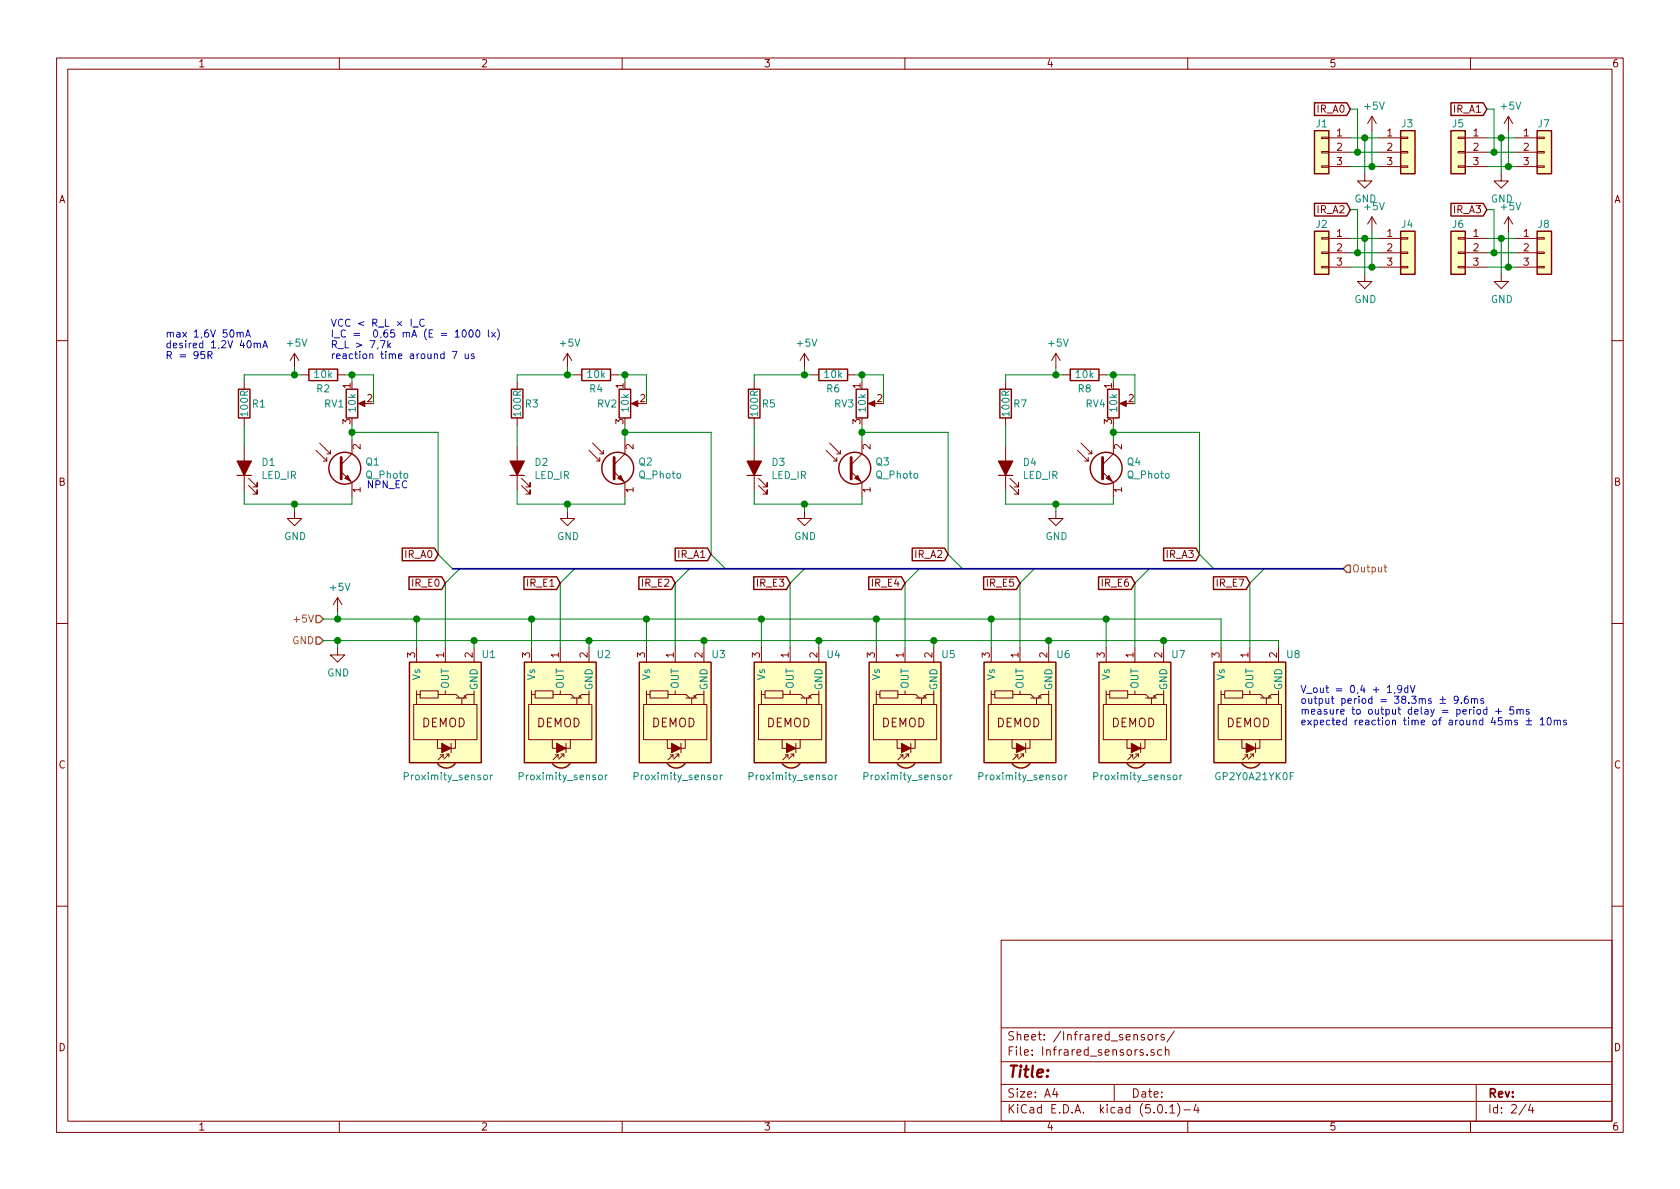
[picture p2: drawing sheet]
EESchema Schematic File Version 4
LIBS:Jekabs_Ilja_Sumo_Test-cache
EELAYER 26 0
EELAYER END
$Descr A4 11693 8268
encoding utf-8
Sheet 2 4
Title ""
Date ""
Rev ""
Comp ""
Comment1 ""
Comment2 ""
Comment3 ""
Comment4 ""
$EndDescr
Text HLabel 9350 3950 2    50   Input ~ 0
Output
$Comp
L Device:LED_ALT D1
U 1 1
P 1700 3250
F 0 "D1" V 1738 3133 50  0000 R CNN
F 1 "LED_IR" V 1647 3133 50  0000 R CNN
F 2 "LEDs:LED_1206_HandSoldering" H 1700 3250 50  0001 C CNN
F 3 "~" H 1700 3250 50  0001 C CNN
	1    1700 3250
	0    -1   -1   0   
$EndComp
$Comp
L Device:R R1
U 1 1
P 1700 2800
F 0 "R1" H 1750 2800 50  0000 L CNN
F 1 "100R" V 1700 2700 50  0000 L CNN
F 2 "Resistors_SMD:R_0805_HandSoldering" V 1630 2800 50  0001 C CNN
F 3 "~" H 1700 2800 50  0001 C CNN
	1    1700 2800
	1    0    0    -1  
$EndComp
$Comp
L Device:Q_Photo_NPN_EC Q1
U 1 1
P 2350 3250
F 0 "Q1" H 2541 3296 50  0000 L CNN
F 1 "Q_Photo" H 2541 3205 50  0000 L CNN
F 2 "LEDs:LED_PLCC-2" H 2550 3350 50  0001 C CNN
F 3 "~" H 2350 3250 50  0001 C CNN
	1    2350 3250
	1    0    0    -1  
$EndComp
$Comp
L Device:R_POT RV1
U 1 1
P 2450 2800
F 0 "RV1" H 2400 2800 50  0000 R CNN
F 1 "10k" V 2450 2875 50  0000 R CNN
F 2 "Potentiometers:Potentiometer_Trimmer_Vishay_TS53YL" H 2450 2800 50  0001 C CNN
F 3 "~" H 2450 2800 50  0001 C CNN
	1    2450 2800
	1    0    0    -1  
$EndComp
Wire Wire Line
	1700 2650 1700 2600
Wire Wire Line
	1700 2600 2050 2600
$Comp
L power:+5V #PWR07
U 1 1
P 2050 2550
F 0 "#PWR07" H 2050 2400 50  0001 C CNN
F 1 "+5V" H 2065 2723 50  0000 C CNN
F 2 "" H 2050 2550 50  0001 C CNN
F 3 "" H 2050 2550 50  0001 C CNN
	1    2050 2550
	1    0    0    -1  
$EndComp
Wire Wire Line
	2050 2550 2050 2600
$Comp
L power:GND #PWR08
U 1 1
P 2050 3550
F 0 "#PWR08" H 2050 3300 50  0001 C CNN
F 1 "GND" H 2055 3377 50  0000 C CNN
F 2 "" H 2050 3550 50  0001 C CNN
F 3 "" H 2050 3550 50  0001 C CNN
	1    2050 3550
	1    0    0    -1  
$EndComp
Wire Wire Line
	1700 3400 1700 3500
Wire Wire Line
	1700 3500 2050 3500
Wire Wire Line
	2050 3550 2050 3500
Wire Wire Line
	1700 3100 1700 2950
$Comp
L Device:R R2
U 1 1
P 2250 2600
F 0 "R2" V 2150 2600 50  0000 C CNN
F 1 "10k" V 2250 2600 50  0000 C CNN
F 2 "Resistors_SMD:R_0805_HandSoldering" V 2180 2600 50  0001 C CNN
F 3 "~" H 2250 2600 50  0001 C CNN
	1    2250 2600
	0    -1   -1   0   
$EndComp
Connection ~ 2050 2600
Text Notes 1150 2500 0    50   ~ 0
max 1,6V 50mA\ndesired 1,2V 40mA\nR = 95R
Text Notes 2300 2500 0    50   ~ 0
VCC < R_L × I_C\nI_C =  0,65 mA (E = 1000 lx)\nR_L > 7,7k\nreaction time around 7 us
Wire Wire Line
	2050 2600 2100 2600
$Comp
L Device:LED_ALT D2
U 1 1
P 3600 3250
F 0 "D2" V 3638 3133 50  0000 R CNN
F 1 "LED_IR" V 3547 3133 50  0000 R CNN
F 2 "LEDs:LED_1206_HandSoldering" H 3600 3250 50  0001 C CNN
F 3 "~" H 3600 3250 50  0001 C CNN
	1    3600 3250
	0    -1   -1   0   
$EndComp
$Comp
L Device:R R3
U 1 1
P 3600 2800
F 0 "R3" H 3650 2800 50  0000 L CNN
F 1 "100R" V 3600 2700 50  0000 L CNN
F 2 "Resistors_SMD:R_0805_HandSoldering" V 3530 2800 50  0001 C CNN
F 3 "~" H 3600 2800 50  0001 C CNN
	1    3600 2800
	1    0    0    -1  
$EndComp
Wire Wire Line
	3600 2650 3600 2600
Wire Wire Line
	3600 2600 3950 2600
$Comp
L power:+5V #PWR011
U 1 1
P 3950 2550
F 0 "#PWR011" H 3950 2400 50  0001 C CNN
F 1 "+5V" H 3965 2723 50  0000 C CNN
F 2 "" H 3950 2550 50  0001 C CNN
F 3 "" H 3950 2550 50  0001 C CNN
	1    3950 2550
	1    0    0    -1  
$EndComp
Wire Wire Line
	3950 2550 3950 2600
$Comp
L power:GND #PWR012
U 1 1
P 3950 3550
F 0 "#PWR012" H 3950 3300 50  0001 C CNN
F 1 "GND" H 3955 3377 50  0000 C CNN
F 2 "" H 3950 3550 50  0001 C CNN
F 3 "" H 3950 3550 50  0001 C CNN
	1    3950 3550
	1    0    0    -1  
$EndComp
Wire Wire Line
	3600 3400 3600 3500
Wire Wire Line
	3600 3500 3950 3500
Wire Wire Line
	3950 3550 3950 3500
Wire Wire Line
	3600 3100 3600 2950
Wire Wire Line
	3950 3500 4350 3500
Connection ~ 3950 3500
$Comp
L Device:LED_ALT D3
U 1 1
P 5250 3250
F 0 "D3" V 5288 3133 50  0000 R CNN
F 1 "LED_IR" V 5197 3133 50  0000 R CNN
F 2 "LEDs:LED_1206_HandSoldering" H 5250 3250 50  0001 C CNN
F 3 "~" H 5250 3250 50  0001 C CNN
	1    5250 3250
	0    -1   -1   0   
$EndComp
$Comp
L Device:R R5
U 1 1
P 5250 2800
F 0 "R5" H 5300 2800 50  0000 L CNN
F 1 "100R" V 5250 2700 50  0000 L CNN
F 2 "Resistors_SMD:R_0805_HandSoldering" V 5180 2800 50  0001 C CNN
F 3 "~" H 5250 2800 50  0001 C CNN
	1    5250 2800
	1    0    0    -1  
$EndComp
Wire Wire Line
	5250 2650 5250 2600
Wire Wire Line
	5250 2600 5600 2600
$Comp
L power:+5V #PWR013
U 1 1
P 5600 2550
F 0 "#PWR013" H 5600 2400 50  0001 C CNN
F 1 "+5V" H 5615 2723 50  0000 C CNN
F 2 "" H 5600 2550 50  0001 C CNN
F 3 "" H 5600 2550 50  0001 C CNN
	1    5600 2550
	1    0    0    -1  
$EndComp
Wire Wire Line
	5600 2550 5600 2600
$Comp
L power:GND #PWR014
U 1 1
P 5600 3550
F 0 "#PWR014" H 5600 3300 50  0001 C CNN
F 1 "GND" H 5605 3377 50  0000 C CNN
F 2 "" H 5600 3550 50  0001 C CNN
F 3 "" H 5600 3550 50  0001 C CNN
	1    5600 3550
	1    0    0    -1  
$EndComp
Wire Wire Line
	5250 3400 5250 3500
Wire Wire Line
	5250 3500 5600 3500
Wire Wire Line
	5250 3100 5250 2950
$Comp
L Device:LED_ALT D4
U 1 1
P 7000 3250
F 0 "D4" V 7038 3133 50  0000 R CNN
F 1 "LED_IR" V 6947 3133 50  0000 R CNN
F 2 "LEDs:LED_1206_HandSoldering" H 7000 3250 50  0001 C CNN
F 3 "~" H 7000 3250 50  0001 C CNN
	1    7000 3250
	0    -1   -1   0   
$EndComp
$Comp
L Device:R R7
U 1 1
P 7000 2800
F 0 "R7" H 7050 2800 50  0000 L CNN
F 1 "100R" V 7000 2700 50  0000 L CNN
F 2 "Resistors_SMD:R_0805_HandSoldering" V 6930 2800 50  0001 C CNN
F 3 "~" H 7000 2800 50  0001 C CNN
	1    7000 2800
	1    0    0    -1  
$EndComp
Wire Wire Line
	7000 2650 7000 2600
Wire Wire Line
	7000 2600 7350 2600
$Comp
L power:+5V #PWR015
U 1 1
P 7350 2550
F 0 "#PWR015" H 7350 2400 50  0001 C CNN
F 1 "+5V" H 7365 2723 50  0000 C CNN
F 2 "" H 7350 2550 50  0001 C CNN
F 3 "" H 7350 2550 50  0001 C CNN
	1    7350 2550
	1    0    0    -1  
$EndComp
Wire Wire Line
	7350 2550 7350 2600
$Comp
L power:GND #PWR016
U 1 1
P 7350 3550
F 0 "#PWR016" H 7350 3300 50  0001 C CNN
F 1 "GND" H 7355 3377 50  0000 C CNN
F 2 "" H 7350 3550 50  0001 C CNN
F 3 "" H 7350 3550 50  0001 C CNN
	1    7350 3550
	1    0    0    -1  
$EndComp
Wire Wire Line
	7000 3400 7000 3500
Wire Wire Line
	7000 3500 7350 3500
Wire Wire Line
	7350 3550 7350 3500
Wire Wire Line
	7000 3100 7000 2950
Connection ~ 7350 3500
Text HLabel 2250 4300 0    50   Input ~ 0
+5V
Text HLabel 2250 4450 0    50   Input ~ 0
GND
$Comp
L power:GND #PWR010
U 1 1
P 2350 4500
F 0 "#PWR010" H 2350 4250 50  0001 C CNN
F 1 "GND" H 2355 4327 50  0000 C CNN
F 2 "" H 2350 4500 50  0001 C CNN
F 3 "" H 2350 4500 50  0001 C CNN
	1    2350 4500
	1    0    0    -1  
$EndComp
$Comp
L power:+5V #PWR09
U 1 1
P 2350 4250
F 0 "#PWR09" H 2350 4100 50  0001 C CNN
F 1 "+5V" H 2365 4423 50  0000 C CNN
F 2 "" H 2350 4250 50  0001 C CNN
F 3 "" H 2350 4250 50  0001 C CNN
	1    2350 4250
	1    0    0    -1  
$EndComp
Wire Wire Line
	2250 4300 2350 4300
Wire Wire Line
	2350 4300 2350 4250
Wire Wire Line
	2250 4450 2350 4450
Wire Wire Line
	2350 4450 2350 4500
Entry Wire Line
	3050 3850 3150 3950
Wire Wire Line
	3050 3000 3050 3850
Entry Wire Line
	4950 3850 5050 3950
Entry Wire Line
	6600 3850 6700 3950
Entry Wire Line
	8350 3850 8450 3950
$Comp
L Sensor_Proximity:TSSP58038 U1
U 1 1
P 3100 4900
F 0 "U1" V 3450 4650 50  0000 R CNN
F 1 "Proximity_sensor" V 2600 5200 50  0000 R CNN
F 2 "Socket_Strips:Socket_Strip_Straight_1x03_Pitch2.54mm" H 3050 4525 50  0001 C CNN
F 3 "http://www.vishay.com/docs/82476/tssp58p38.pdf" H 3750 5200 50  0001 C CNN
	1    3100 4900
	0    -1   -1   0   
$EndComp
Entry Wire Line
	3100 4050 3200 3950
Wire Wire Line
	3100 4500 3100 4050
Wire Wire Line
	3300 4500 3300 4450
Wire Wire Line
	2900 4500 2900 4300
Connection ~ 3300 4450
Connection ~ 2900 4300
$Comp
L Sensor_Proximity:TSSP58038 U2
U 1 1
P 3900 4900
F 0 "U2" V 4250 4650 50  0000 R CNN
F 1 "Proximity_sensor" V 3400 5200 50  0000 R CNN
F 2 "Socket_Strips:Socket_Strip_Straight_1x03_Pitch2.54mm" H 3850 4525 50  0001 C CNN
F 3 "http://www.vishay.com/docs/82476/tssp58p38.pdf" H 4550 5200 50  0001 C CNN
	1    3900 4900
	0    -1   -1   0   
$EndComp
Entry Wire Line
	3900 4050 4000 3950
Wire Wire Line
	3900 4500 3900 4050
Wire Wire Line
	4100 4500 4100 4450
Wire Wire Line
	3700 4500 3700 4300
Connection ~ 4100 4450
Connection ~ 3700 4300
Wire Wire Line
	2900 4300 3700 4300
Wire Wire Line
	3300 4450 4100 4450
Entry Wire Line
	4700 4050 4800 3950
Wire Wire Line
	4700 4500 4700 4050
Wire Wire Line
	4900 4500 4900 4450
Wire Wire Line
	4500 4500 4500 4300
Connection ~ 4900 4450
Connection ~ 4500 4300
Wire Wire Line
	3700 4300 4500 4300
Wire Wire Line
	4100 4450 4900 4450
Entry Wire Line
	5500 4050 5600 3950
Wire Wire Line
	5500 4500 5500 4050
Wire Wire Line
	5700 4500 5700 4450
Wire Wire Line
	5300 4500 5300 4300
Connection ~ 5700 4450
Connection ~ 5300 4300
Wire Wire Line
	4500 4300 5300 4300
Wire Wire Line
	4900 4450 5700 4450
Entry Wire Line
	6300 4050 6400 3950
Wire Wire Line
	6300 4500 6300 4050
Wire Wire Line
	6500 4500 6500 4450
Wire Wire Line
	6100 4500 6100 4300
Connection ~ 6500 4450
Connection ~ 6100 4300
Wire Wire Line
	5300 4300 6100 4300
Wire Wire Line
	5700 4450 6500 4450
Entry Wire Line
	7100 4050 7200 3950
Wire Wire Line
	7100 4500 7100 4050
Wire Wire Line
	7300 4500 7300 4450
Wire Wire Line
	6900 4500 6900 4300
Connection ~ 7300 4450
Connection ~ 6900 4300
Wire Wire Line
	6100 4300 6900 4300
Wire Wire Line
	6500 4450 7300 4450
Entry Wire Line
	7900 4050 8000 3950
Wire Wire Line
	7900 4500 7900 4050
Wire Wire Line
	8100 4500 8100 4450
Wire Wire Line
	7700 4500 7700 4300
Connection ~ 8100 4450
Connection ~ 7700 4300
Wire Wire Line
	6900 4300 7700 4300
Wire Wire Line
	7300 4450 8100 4450
$Comp
L Sensor_Proximity:TSSP58038 U8
U 1 1
P 8700 4900
F 0 "U8" V 9050 4650 50  0000 R CNN
F 1 "GP2Y0A21YK0F" V 8200 5150 50  0000 R CNN
F 2 "Socket_Strips:Socket_Strip_Straight_1x03_Pitch2.54mm" H 8650 4525 50  0001 C CNN
F 3 "http://www.vishay.com/docs/82476/tssp58p38.pdf" H 9350 5200 50  0001 C CNN
	1    8700 4900
	0    -1   -1   0   
$EndComp
Entry Wire Line
	8700 4050 8800 3950
Wire Wire Line
	8700 4500 8700 4050
Wire Wire Line
	8900 4500 8900 4450
Wire Wire Line
	8500 4500 8500 4300
Wire Wire Line
	7700 4300 8500 4300
Wire Wire Line
	8100 4450 8900 4450
Text Notes 9050 5050 0    50   ~ 0
V_out = 0,4 + 1,9dV\noutput period = 38.3ms ± 9.6ms\nmeasure to output delay = period + 5ms\nexpected reaction time of around 45ms ± 10ms
$Comp
L Sensor_Proximity:TSSP58038 U3
U 1 1
P 4700 4900
F 0 "U3" V 5050 4650 50  0000 R CNN
F 1 "Proximity_sensor" V 4200 5200 50  0000 R CNN
F 2 "Socket_Strips:Socket_Strip_Straight_1x03_Pitch2.54mm" H 4650 4525 50  0001 C CNN
F 3 "http://www.vishay.com/docs/82476/tssp58p38.pdf" H 5350 5200 50  0001 C CNN
	1    4700 4900
	0    -1   -1   0   
$EndComp
$Comp
L Sensor_Proximity:TSSP58038 U4
U 1 1
P 5500 4900
F 0 "U4" V 5850 4650 50  0000 R CNN
F 1 "Proximity_sensor" V 5000 5200 50  0000 R CNN
F 2 "Socket_Strips:Socket_Strip_Straight_1x03_Pitch2.54mm" H 5450 4525 50  0001 C CNN
F 3 "http://www.vishay.com/docs/82476/tssp58p38.pdf" H 6150 5200 50  0001 C CNN
	1    5500 4900
	0    -1   -1   0   
$EndComp
$Comp
L Sensor_Proximity:TSSP58038 U5
U 1 1
P 6300 4900
F 0 "U5" V 6650 4650 50  0000 R CNN
F 1 "Proximity_sensor" V 5800 5200 50  0000 R CNN
F 2 "Socket_Strips:Socket_Strip_Straight_1x03_Pitch2.54mm" H 6250 4525 50  0001 C CNN
F 3 "http://www.vishay.com/docs/82476/tssp58p38.pdf" H 6950 5200 50  0001 C CNN
	1    6300 4900
	0    -1   -1   0   
$EndComp
$Comp
L Sensor_Proximity:TSSP58038 U6
U 1 1
P 7100 4900
F 0 "U6" V 7450 4650 50  0000 R CNN
F 1 "Proximity_sensor" V 6600 5200 50  0000 R CNN
F 2 "Socket_Strips:Socket_Strip_Straight_1x03_Pitch2.54mm" H 7050 4525 50  0001 C CNN
F 3 "http://www.vishay.com/docs/82476/tssp58p38.pdf" H 7750 5200 50  0001 C CNN
	1    7100 4900
	0    -1   -1   0   
$EndComp
$Comp
L Sensor_Proximity:TSSP58038 U7
U 1 1
P 7900 4900
F 0 "U7" V 8250 4650 50  0000 R CNN
F 1 "Proximity_sensor" V 7400 5200 50  0000 R CNN
F 2 "Socket_Strips:Socket_Strip_Straight_1x03_Pitch2.54mm" H 7850 4525 50  0001 C CNN
F 3 "http://www.vishay.com/docs/82476/tssp58p38.pdf" H 8550 5200 50  0001 C CNN
	1    7900 4900
	0    -1   -1   0   
$EndComp
Wire Wire Line
	2350 4300 2900 4300
Connection ~ 2350 4300
Wire Wire Line
	2350 4450 3300 4450
Connection ~ 2350 4450
Text GLabel 3050 3850 0    50   Input ~ 0
IR_A0
Text GLabel 4950 3850 0    50   Input ~ 0
IR_A1
Text GLabel 6600 3850 0    50   Input ~ 0
IR_A2
Text GLabel 8350 3850 0    50   Input ~ 0
IR_A3
Text GLabel 3100 4050 0    50   Input ~ 0
IR_E0
Text GLabel 3900 4050 0    50   Input ~ 0
IR_E1
Text GLabel 4700 4050 0    50   Input ~ 0
IR_E2
Text GLabel 5500 4050 0    50   Input ~ 0
IR_E3
Text GLabel 6300 4050 0    50   Input ~ 0
IR_E4
Text GLabel 7100 4050 0    50   Input ~ 0
IR_E5
Text GLabel 7900 4050 0    50   Input ~ 0
IR_E6
Text GLabel 8700 4050 0    50   Input ~ 0
IR_E7
Wire Wire Line
	2450 2950 2450 3000
Wire Wire Line
	2600 2800 2600 2600
Wire Wire Line
	2600 2600 2450 2600
Wire Wire Line
	2450 2650 2450 2600
Connection ~ 2450 2600
Wire Wire Line
	2450 2600 2400 2600
Wire Wire Line
	2450 3450 2450 3500
Wire Wire Line
	3050 3000 2450 3000
Connection ~ 2450 3000
Wire Wire Line
	2450 3000 2450 3050
Text Notes 2550 3400 0    50   ~ 0
NPN_EC
$Comp
L Device:Q_Photo_NPN_EC Q4
U 1 1
P 7650 3250
F 0 "Q4" H 7841 3296 50  0000 L CNN
F 1 "Q_Photo" H 7841 3205 50  0000 L CNN
F 2 "LEDs:LED_PLCC-2" H 7850 3350 50  0001 C CNN
F 3 "~" H 7650 3250 50  0001 C CNN
	1    7650 3250
	1    0    0    -1  
$EndComp
$Comp
L Device:R_POT RV4
U 1 1
P 7750 2800
F 0 "RV4" H 7700 2800 50  0000 R CNN
F 1 "10k" V 7750 2875 50  0000 R CNN
F 2 "Potentiometers:Potentiometer_Trimmer_Vishay_TS53YL" H 7750 2800 50  0001 C CNN
F 3 "~" H 7750 2800 50  0001 C CNN
	1    7750 2800
	1    0    0    -1  
$EndComp
$Comp
L Device:R R8
U 1 1
P 7550 2600
F 0 "R8" V 7450 2600 50  0000 C CNN
F 1 "10k" V 7550 2600 50  0000 C CNN
F 2 "Resistors_SMD:R_0805_HandSoldering" V 7480 2600 50  0001 C CNN
F 3 "~" H 7550 2600 50  0001 C CNN
	1    7550 2600
	0    -1   -1   0   
$EndComp
Wire Wire Line
	7750 2950 7750 3000
Wire Wire Line
	7900 2800 7900 2600
Wire Wire Line
	7900 2600 7750 2600
Wire Wire Line
	7750 2650 7750 2600
Connection ~ 7750 2600
Wire Wire Line
	7750 2600 7700 2600
Wire Wire Line
	7750 3450 7750 3500
Wire Wire Line
	8350 3000 7750 3000
Connection ~ 7750 3000
Wire Wire Line
	7750 3000 7750 3050
Wire Wire Line
	7400 2600 7350 2600
$Comp
L Device:Q_Photo_NPN_EC Q2
U 1 1
P 4250 3250
F 0 "Q2" H 4441 3296 50  0000 L CNN
F 1 "Q_Photo" H 4441 3205 50  0000 L CNN
F 2 "LEDs:LED_PLCC-2" H 4450 3350 50  0001 C CNN
F 3 "~" H 4250 3250 50  0001 C CNN
	1    4250 3250
	1    0    0    -1  
$EndComp
$Comp
L Device:R_POT RV2
U 1 1
P 4350 2800
F 0 "RV2" H 4300 2800 50  0000 R CNN
F 1 "10k" V 4350 2875 50  0000 R CNN
F 2 "Potentiometers:Potentiometer_Trimmer_Vishay_TS53YL" H 4350 2800 50  0001 C CNN
F 3 "~" H 4350 2800 50  0001 C CNN
	1    4350 2800
	1    0    0    -1  
$EndComp
$Comp
L Device:R R4
U 1 1
P 4150 2600
F 0 "R4" V 4050 2600 50  0000 C CNN
F 1 "10k" V 4150 2600 50  0000 C CNN
F 2 "Resistors_SMD:R_0805_HandSoldering" V 4080 2600 50  0001 C CNN
F 3 "~" H 4150 2600 50  0001 C CNN
	1    4150 2600
	0    -1   -1   0   
$EndComp
Wire Wire Line
	4350 2950 4350 3000
Wire Wire Line
	4500 2800 4500 2600
Wire Wire Line
	4500 2600 4350 2600
Wire Wire Line
	4350 2650 4350 2600
Connection ~ 4350 2600
Wire Wire Line
	4350 2600 4300 2600
Wire Wire Line
	4350 3450 4350 3500
Wire Wire Line
	4950 3000 4350 3000
Connection ~ 4350 3000
Wire Wire Line
	4350 3000 4350 3050
Wire Wire Line
	4000 2600 3950 2600
Wire Wire Line
	4950 3000 4950 3850
$Comp
L Device:Q_Photo_NPN_EC Q3
U 1 1
P 5900 3250
F 0 "Q3" H 6091 3296 50  0000 L CNN
F 1 "Q_Photo" H 6091 3205 50  0000 L CNN
F 2 "LEDs:LED_PLCC-2" H 6100 3350 50  0001 C CNN
F 3 "~" H 5900 3250 50  0001 C CNN
	1    5900 3250
	1    0    0    -1  
$EndComp
$Comp
L Device:R_POT RV3
U 1 1
P 6000 2800
F 0 "RV3" H 5950 2800 50  0000 R CNN
F 1 "10k" V 6000 2875 50  0000 R CNN
F 2 "Potentiometers:Potentiometer_Trimmer_Vishay_TS53YL" H 6000 2800 50  0001 C CNN
F 3 "~" H 6000 2800 50  0001 C CNN
	1    6000 2800
	1    0    0    -1  
$EndComp
$Comp
L Device:R R6
U 1 1
P 5800 2600
F 0 "R6" V 5700 2600 50  0000 C CNN
F 1 "10k" V 5800 2600 50  0000 C CNN
F 2 "Resistors_SMD:R_0805_HandSoldering" V 5730 2600 50  0001 C CNN
F 3 "~" H 5800 2600 50  0001 C CNN
	1    5800 2600
	0    -1   -1   0   
$EndComp
Wire Wire Line
	6000 2950 6000 3000
Wire Wire Line
	6150 2800 6150 2600
Wire Wire Line
	6150 2600 6000 2600
Wire Wire Line
	6000 2650 6000 2600
Connection ~ 6000 2600
Wire Wire Line
	6000 2600 5950 2600
Wire Wire Line
	6600 3000 6000 3000
Connection ~ 6000 3000
Wire Wire Line
	6000 3000 6000 3050
Wire Wire Line
	5650 2600 5600 2600
Wire Wire Line
	6600 3000 6600 3850
Connection ~ 7350 2600
Wire Wire Line
	7350 3500 7750 3500
Wire Wire Line
	8350 3000 8350 3850
Connection ~ 5600 3500
Wire Wire Line
	5600 3500 6000 3500
Wire Wire Line
	5600 3550 5600 3500
Wire Wire Line
	6000 3450 6000 3500
Connection ~ 2050 3500
Wire Wire Line
	2050 3500 2450 3500
$Comp
L Connector_Generic:Conn_01x03 J7
U 1 1
P 10750 1050
F 0 "J7" H 10700 1250 50  0000 L CNN
F 1 "Conn_01x03" H 10830 1001 50  0001 L CNN
F 2 "Socket_Strips:Socket_Strip_Straight_1x03_Pitch2.54mm" H 10750 1050 50  0001 C CNN
F 3 "~" H 10750 1050 50  0001 C CNN
	1    10750 1050
	1    0    0    -1  
$EndComp
$Comp
L Connector_Generic:Conn_01x03 J5
U 1 1
P 10150 1050
F 0 "J5" H 10150 1250 50  0000 C CNN
F 1 "Conn_01x03" H 10100 1250 50  0001 C CNN
F 2 "Socket_Strips:Socket_Strip_Angled_1x03_Pitch2.54mm" H 10150 1050 50  0001 C CNN
F 3 "~" H 10150 1050 50  0001 C CNN
	1    10150 1050
	-1   0    0    -1  
$EndComp
Text GLabel 10350 750  0    50   Input ~ 0
IR_A1
Wire Wire Line
	10350 1050 10400 1050
$Comp
L Connector_Generic:Conn_01x03 J8
U 1 1
P 10750 1750
F 0 "J8" H 10700 1950 50  0000 L CNN
F 1 "Conn_01x03" H 10830 1701 50  0001 L CNN
F 2 "Socket_Strips:Socket_Strip_Straight_1x03_Pitch2.54mm" H 10750 1750 50  0001 C CNN
F 3 "~" H 10750 1750 50  0001 C CNN
	1    10750 1750
	1    0    0    -1  
$EndComp
$Comp
L Connector_Generic:Conn_01x03 J6
U 1 1
P 10150 1750
F 0 "J6" H 10150 1950 50  0000 C CNN
F 1 "Conn_01x03" H 10100 1950 50  0001 C CNN
F 2 "Socket_Strips:Socket_Strip_Angled_1x03_Pitch2.54mm" H 10150 1750 50  0001 C CNN
F 3 "~" H 10150 1750 50  0001 C CNN
	1    10150 1750
	-1   0    0    -1  
$EndComp
Text GLabel 10350 1450 0    50   Input ~ 0
IR_A3
Wire Wire Line
	10350 1750 10400 1750
$Comp
L Connector_Generic:Conn_01x03 J3
U 1 1
P 9800 1050
F 0 "J3" H 9750 1250 50  0000 L CNN
F 1 "Conn_01x03" H 9880 1001 50  0001 L CNN
F 2 "Socket_Strips:Socket_Strip_Straight_1x03_Pitch2.54mm" H 9800 1050 50  0001 C CNN
F 3 "~" H 9800 1050 50  0001 C CNN
	1    9800 1050
	1    0    0    -1  
$EndComp
$Comp
L Connector_Generic:Conn_01x03 J1
U 1 1
P 9200 1050
F 0 "J1" H 9200 1250 50  0000 C CNN
F 1 "Conn_01x03" H 9150 1250 50  0001 C CNN
F 2 "Socket_Strips:Socket_Strip_Angled_1x03_Pitch2.54mm" H 9200 1050 50  0001 C CNN
F 3 "~" H 9200 1050 50  0001 C CNN
	1    9200 1050
	-1   0    0    -1  
$EndComp
Text GLabel 9400 750  0    50   Input ~ 0
IR_A0
Wire Wire Line
	9400 1050 9450 1050
$Comp
L Connector_Generic:Conn_01x03 J4
U 1 1
P 9800 1750
F 0 "J4" H 9750 1950 50  0000 L CNN
F 1 "Conn_01x03" H 9880 1701 50  0001 L CNN
F 2 "Socket_Strips:Socket_Strip_Straight_1x03_Pitch2.54mm" H 9800 1750 50  0001 C CNN
F 3 "~" H 9800 1750 50  0001 C CNN
	1    9800 1750
	1    0    0    -1  
$EndComp
$Comp
L Connector_Generic:Conn_01x03 J2
U 1 1
P 9200 1750
F 0 "J2" H 9200 1950 50  0000 C CNN
F 1 "Conn_01x03" H 9150 1950 50  0001 C CNN
F 2 "Socket_Strips:Socket_Strip_Angled_1x03_Pitch2.54mm" H 9200 1750 50  0001 C CNN
F 3 "~" H 9200 1750 50  0001 C CNN
	1    9200 1750
	-1   0    0    -1  
$EndComp
Text GLabel 9400 1450 0    50   Input ~ 0
IR_A2
Wire Wire Line
	9400 950  9500 950 
Wire Wire Line
	9400 1650 9500 1650
Wire Wire Line
	10350 1650 10450 1650
Wire Wire Line
	10350 950  10450 950 
$Comp
L power:+5V #PWR0101
U 1 1
P 9550 1600
F 0 "#PWR0101" H 9550 1450 50  0001 C CNN
F 1 "+5V" H 9565 1773 50  0000 C CNN
F 2 "" H 9550 1600 50  0001 C CNN
F 3 "" H 9550 1600 50  0001 C CNN
	1    9550 1600
	1    0    0    -1  
$EndComp
$Comp
L power:GND #PWR0102
U 1 1
P 9500 1900
F 0 "#PWR0102" H 9500 1650 50  0001 C CNN
F 1 "GND" H 9505 1727 50  0000 C CNN
F 2 "" H 9500 1900 50  0001 C CNN
F 3 "" H 9500 1900 50  0001 C CNN
	1    9500 1900
	1    0    0    -1  
$EndComp
Wire Wire Line
	10400 750  10350 750 
Wire Wire Line
	9450 750  9400 750 
Wire Wire Line
	9450 1450 9400 1450
Wire Wire Line
	10400 1450 10350 1450
Wire Wire Line
	9500 1650 9500 1900
Connection ~ 9500 1650
Wire Wire Line
	9500 1650 9600 1650
Wire Wire Line
	9400 1750 9450 1750
Wire Wire Line
	9550 1600 9550 1850
Connection ~ 9550 1850
Wire Wire Line
	9550 1850 9600 1850
Wire Wire Line
	10500 1850 10500 1600
Wire Wire Line
	10450 1650 10450 1900
$Comp
L power:GND #PWR0103
U 1 1
P 10450 1900
F 0 "#PWR0103" H 10450 1650 50  0001 C CNN
F 1 "GND" H 10455 1727 50  0000 C CNN
F 2 "" H 10450 1900 50  0001 C CNN
F 3 "" H 10450 1900 50  0001 C CNN
	1    10450 1900
	1    0    0    -1  
$EndComp
$Comp
L power:+5V #PWR0104
U 1 1
P 10500 1600
F 0 "#PWR0104" H 10500 1450 50  0001 C CNN
F 1 "+5V" H 10515 1773 50  0000 C CNN
F 2 "" H 10500 1600 50  0001 C CNN
F 3 "" H 10500 1600 50  0001 C CNN
	1    10500 1600
	1    0    0    -1  
$EndComp
Wire Wire Line
	10500 1150 10500 900 
Wire Wire Line
	10450 950  10450 1200
$Comp
L power:GND #PWR0105
U 1 1
P 10450 1200
F 0 "#PWR0105" H 10450 950 50  0001 C CNN
F 1 "GND" H 10455 1027 50  0000 C CNN
F 2 "" H 10450 1200 50  0001 C CNN
F 3 "" H 10450 1200 50  0001 C CNN
	1    10450 1200
	1    0    0    -1  
$EndComp
$Comp
L power:+5V #PWR0106
U 1 1
P 10500 900
F 0 "#PWR0106" H 10500 750 50  0001 C CNN
F 1 "+5V" H 10515 1073 50  0000 C CNN
F 2 "" H 10500 900 50  0001 C CNN
F 3 "" H 10500 900 50  0001 C CNN
	1    10500 900 
	1    0    0    -1  
$EndComp
Wire Wire Line
	9550 1150 9550 900 
Wire Wire Line
	9500 950  9500 1200
$Comp
L power:GND #PWR0107
U 1 1
P 9500 1200
F 0 "#PWR0107" H 9500 950 50  0001 C CNN
F 1 "GND" H 9505 1027 50  0000 C CNN
F 2 "" H 9500 1200 50  0001 C CNN
F 3 "" H 9500 1200 50  0001 C CNN
	1    9500 1200
	1    0    0    -1  
$EndComp
$Comp
L power:+5V #PWR0108
U 1 1
P 9550 900
F 0 "#PWR0108" H 9550 750 50  0001 C CNN
F 1 "+5V" H 9565 1073 50  0000 C CNN
F 2 "" H 9550 900 50  0001 C CNN
F 3 "" H 9550 900 50  0001 C CNN
	1    9550 900 
	1    0    0    -1  
$EndComp
Connection ~ 9500 950 
Wire Wire Line
	9500 950  9600 950 
Connection ~ 9550 1150
Wire Wire Line
	9550 1150 9600 1150
Connection ~ 10450 950 
Wire Wire Line
	10450 950  10550 950 
Connection ~ 10500 1150
Wire Wire Line
	10500 1150 10550 1150
Connection ~ 10450 1650
Wire Wire Line
	10450 1650 10550 1650
Connection ~ 10500 1850
Wire Wire Line
	10500 1850 10550 1850
Wire Wire Line
	9400 1850 9550 1850
Wire Wire Line
	10350 1850 10500 1850
Wire Wire Line
	10350 1150 10500 1150
Wire Wire Line
	9400 1150 9550 1150
Wire Wire Line
	9450 1450 9450 1750
Connection ~ 9450 1750
Wire Wire Line
	9450 1750 9600 1750
Wire Wire Line
	10400 1450 10400 1750
Connection ~ 10400 1750
Wire Wire Line
	10400 1750 10550 1750
Wire Wire Line
	10400 750  10400 1050
Connection ~ 10400 1050
Wire Wire Line
	10400 1050 10550 1050
Wire Wire Line
	9450 750  9450 1050
Connection ~ 9450 1050
Wire Wire Line
	9450 1050 9600 1050
Connection ~ 3950 2600
Connection ~ 5600 2600
Wire Bus Line
	3150 3950 9350 3950
$EndSCHEMATC
